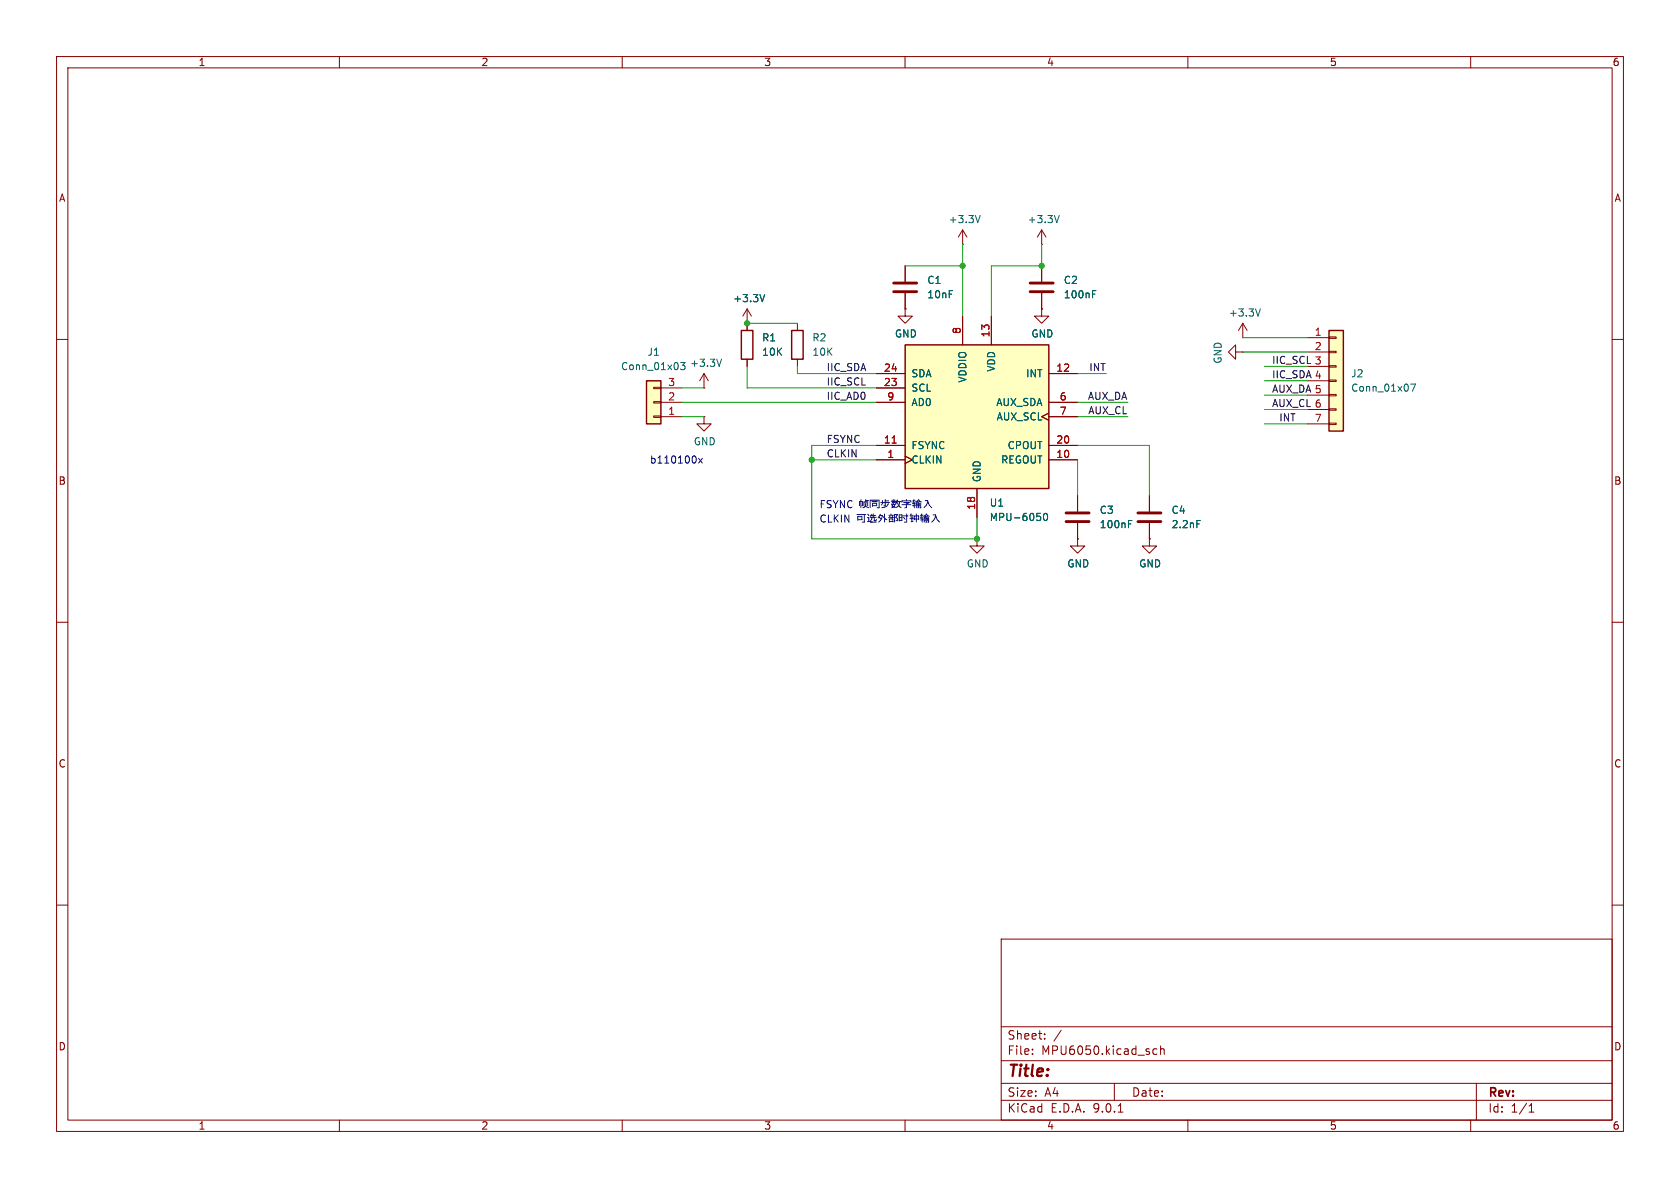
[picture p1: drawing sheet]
<svg xmlns="http://www.w3.org/2000/svg" width="297mm" height="210mm" viewBox="0 0 297 210" stroke-linecap="round" stroke-linejoin="round" font-family="sans-serif">
<g fill="none" stroke="#840000" stroke-width=".18">
<path d="M10 10h277v190h-277zM12 12h273v186h-273zM60 10v2M110 10v2M160 10v2M210 10v2M260 10v2M132.1 57.2h.1M132.1 54.6l-.8 1.3M132.1 54.6l.7 1.3M132.1 54.6v2.6M160 54.6v1.3h1.3l-1.3 1.3-1.3-1.3h1.3"/>
<path d="M160 54.6h.1M160 47v2.8M160 51.8v2.8M170.2 43.2h.1M170.2 40.6l-.8 1.3M170.2 40.6l.7 1.3M170.2 40.6v2.6M219.7 59.7h.1M219.7 57.2l-.8 1.2M219.7 57.2l.8 1.2M219.7 57.2v2.5M10 60h2"/>
<path d="M285 60h2M172.7 95.3v1.2h1.3l-1.3 1.3-1.3-1.3h1.3M172.7 95.3h.1M10 110h2M285 110h2M10 160h2M177 166h108v32h-108zM285 160h2M60 198v2M110 198v2M160 198v2M177 194.5h108"/>
<path d="M177 191.5h108M177 187.5h108M177 181.5h108M182.5 186.3v.1M182.5 185.5v.1M184.7 183.6v.1M184.7 182.8v.1M187.6 182.1l-1.3 2M197 191.5v3M197.7 196.6h.8M203.8 186.1l.3 .3 .4-.1M204.5 185.5l-.4-.1-.3 .3"/>
<path d="M205.2 185.5l.2-.1 .3 .1 .1 .9M205.2 184.9v1.5M210 198v2M260 198v2M261 191.5v6.5M270.3 196.6h.9M270.3 195.5l.4-.4v1.5"/>
</g>
<path d="M173.3 38.1l-.4 1.3M135.2 52.1l-.4 1.2M222.8 54.6l-.4 1.3" fill="none" stroke="#006464" stroke-width=".18"/>
<path d="M158 50h4.1M158 51.6h4.1" fill="none" stroke="#840000" stroke-width=".51"/>
<path d="M234.9 58.4h2.6v17.8h-2.6z" fill="#ffffc2"/>
<path d="M131.1 58.4h2v5.1h-2zM140 58.4h2v5.1h-2zM234.9 58.4h2.6v17.8h-2.6z" fill="none" stroke="#840000" stroke-width=".25"/>
<g fill="none" stroke="#840000" stroke-width=".18">
<path d="M132.1 57.2v1.2M141 57.2v1.2M231.1 59.7h3.8M234.9 59.6h1.3v.2h-1.3zM124.5 73.7v1.2h1.2l-1.2 1.3-1.3-1.3h1.3M124.5 73.7h.1M124.5 68.6h.1M124.5 66l-.8 1.3M124.5 66l.7 1.3M124.5 66v2.6M132.1 63.5v1.3M141 63.5v1.3"/>
<path d="M231.1 62.2h3.8M231.1 64.8h3.8M231.1 67.3h3.8M231.1 69.9h3.8M231.1 72.4h3.8M231.1 74.9h3.8M234.9 62.1h1.3v.3h-1.3zM234.9 64.6h1.3v.3h-1.3zM234.9 67.2h1.3v.2h-1.3zM234.9 69.7h1.3v.3h-1.3zM234.9 72.3h1.3v.2h-1.3zM234.9 74.8h1.3v.3h-1.3z"/>
<path d="M190.5 95.3v1.2h1.3l-1.3 1.3-1.3-1.3h1.3M190.5 95.3h.1M203.2 87.6v2.8M203.2 92.5v2.8"/>
</g>
<path d="M127.6 63.5l-.5 1.3M249.4 67.9h.8l-.5 1.3M211.6 92h.6" fill="none" stroke="#006464" stroke-width=".18"/>
<path d="M201.2 90.7h4M201.2 92.2h4" fill="none" stroke="#840000" stroke-width=".51"/>
<path d="M114.3 67.3h2.5v7.6h-2.5z" fill="#ffffc2"/>
<path d="M114.3 67.3h2.5v7.6h-2.5z" fill="none" stroke="#840000" stroke-width=".25"/>
<g fill="none" stroke="#840000" stroke-width=".18">
<path d="M184.1 54.6v1.3h1.3l-1.3 1.3-1.2-1.3h1.2M184.1 54.6h.1M184.1 43.2h.1M184.1 40.6l-.7 1.3M184.1 40.6l.8 1.3M184.1 40.6v2.6M184.1 47v2.8M184.1 51.8v2.8M115.6 73.5h1.2v.3h-1.2zM115.6 71h1.2v.2h-1.2zM115.6 68.5h1.2v.2h-1.2zM116.8 73.7h3.8"/>
<path d="M116.8 71.1h3.8M116.8 68.6h3.8M190.5 87.6v2.8M190.5 92.5v2.8M203.2 95.3v1.2h1.3l-1.3 1.3-1.3-1.3h1.3M203.2 95.3h.1"/>
</g>
<path d="M187.3 38.1l-.5 1.3M193.2 52h.4M193.2 51.4h.6M120.3 64.1h.8l-.4 .5 .3 .1v.5l-.1 .1-.6-.1M199.5 92.6h.4M199.5 92h.6" fill="none" stroke="#006464" stroke-width=".18"/>
<path d="M182.1 50h4.1M182.1 51.6h4.1M188.5 92.2h4M188.5 90.7h4" fill="none" stroke="#840000" stroke-width=".51"/>
<path d="M160 61h25.4v25.4h-25.4z" fill="#ffffc2"/>
<path d="M160 61h25.4v25.4h-25.4z" fill="none" stroke="#840000" stroke-width=".25"/>
<g fill="none" stroke="#840000" stroke-width=".18">
<path d="M132.1 57.2h.1M132.1 57.2v1.2M160 54.6h.1M160 47v2.8M160 51.8v2.8M170.2 55.9v5.1M175.3 55.9v5.1M184.1 54.6h.1M184.1 47v2.8M184.1 51.8v2.8M132.1 63.5v1.3M154.9 66h5.1"/>
<path d="M154.9 68.6h5.1M154.9 71.1h5.1M154.9 78.7h5.1M185.4 73l-1.3 .7 1.3 .6M185.4 66h5.1M185.4 71.1h5.1M185.4 78.7h5.1M185.4 73.7h5.1M218.4 62.2v-1.2l-1.2 1.2 1.2 1.3v-1.3h1.3M219.7 62.2h.1M154.9 81.3h5.1M160 80.6l1.3 .7-1.3 .6"/>
<path d="M172.7 86.4v5M185.4 81.3h5.1M190.5 95.3h.1M190.5 87.6v2.8M190.5 92.5v2.8M203.2 95.3h.1M203.2 87.6v2.8M203.2 92.5v2.8"/>
</g>
<path d="M157.7 78.3h.7" fill="none" stroke="#a90000" stroke-width=".18"/>
<path d="M135.2 52.1l-.4 1.2M193.2 52h.4M193.2 51.4h.6M183.3 90.7h.6M183.9 91.3l.1 .2-.1 .5M184.6 90.9l.2-.2a.68 .68 0 0 1 .4 .7 .68 .68 0 0 1-.4 .6l-.2-.1-.1-.4zM199.5 92h.6M199.5 92.6h.4M211.6 92h.6" fill="none" stroke="#006464" stroke-width=".18"/>
<g fill="none" stroke="#009600" stroke-width=".18">
<path d="M132.1 57.2h8.9M160 47h10.2M170.2 43.2v12.7M184.1 43.2v3.8h-8.8v8.9M219.7 59.7h11.4M120.6 68.6h3.9M120.6 71.1h34.3M120.6 73.7h3.9M132.1 64.8v3.8h22.8M141 64.8v1.2h13.9M154.9 78.7h-11.4v16.6h29.2v-3.9M190.5 78.7h12.7v8.9"/>
<path d="M190.5 71.1h8.9M190.5 66h5.1M190.5 73.7h8.9M219.7 62.2h11.4M223.5 67.3h7.6M223.5 64.8h7.6M223.5 74.9h7.6M223.5 69.9h7.6M223.5 72.4h7.6M143.5 81.3h11.4M190.5 81.3v6.3"/>
</g>
<g fill="none" stroke="#0000c2" stroke-width=".18">
<path d="M123.5 81l.7 .9M124.2 81l-.7 .9M145.2 89.1h.4M145.8 88.5h-.6v1.3M146.9 88.5h-.4l-.2 .1v.4l.5 .2 .1 .3-.2 .3-.5-.1M147.3 88.5l.4 .7M147.7 89.2v.6M148.1 88.5l-.4 .7M149.3 88.5v1.3l-.7-1.3v1.3M150.6 88.6a.6 .6 0 0 0-.8 .4 .6 .6 0 0 0 .6 .8l.2-.2M151.5 91h1.5M151.7 91.9h.7v-.6h-.7v.7"/>
<path d="M152 89.4v-.7h.5v.7h-.1M152.2 88.3v1.5M152.7 89.5v-.8h.7v.8M152.8 91v1.3h-.4M153 88.5h.5M153 88.3v.4M153 89.1v.4M153.1 88.9l-.1 .5-.4 .4M153.2 89.6l.3 .2M153.3 91.5h.3v.6M153.4 90.9l.2 .2M153.6 92.1l.7 .2"/>
<path d="M153.6 92.1l-.3 .1M153.8 91.4h1.1M153.8 89.8v-1.4h1.6v1.4h-.4M153.9 92.3h1M154 91.1h.8M154.1 90.9l-.2 .4M154.1 91.8l-.2 .2M154.1 88.7h1M154.2 91.4l-.1 .5M154.3 89.4h.7v-.4h-.7v.5M154.4 90.8v.6M154.6 91.4v.7"/>
<path d="M154.9 91.8v.3h-.4M155.4 91.4l.4 .4M155.6 91.1h.4l-.2 .7-.5 .5M155.6 90.9l-.4 .7M155.7 88.8h1.6M156 88.5v.3M156.1 89l-.3 .3M156.1 91.3l.7 .6M156.2 89.4h.3M156.4 90.8v1.5M156.5 88.5h.6M156.5 88.3v1"/>
<path d="M157 89a1.01 1.01 0 0 1-1.1 .8M157.1 91.5h.9M157.2 91.1h.7M157.2 92.2h.6M157.2 92.3v-.5h.6l.1 .5M157.3 91.2v.2M157.5 90.8v.3M157.6 88.7h.8M157.6 89.2h.8M157.7 88.4l.1 .1M157.7 89.5l.5 .2M157.8 91.1l-.1 .3"/>
<path d="M157.9 89l-.2 .5M158 88.7l-.4 .3M158 88.3v.7M158 88.7l.3 .2M158.2 89.2l-.1 .3-.5 .3M158.2 88.4v.1M158.4 92.1h.3l-.1-.5-.2-.2 .3-.4h-.6v1.3M158.6 88.5l-.2 .5M158.7 88.4l-.3 .6M159 91.5h.5M159 92h.5v-1h-.5v1.1M159.1 88.7l-.2 .6-.5 .4"/>
<path d="M159.3 88.7h-.8l.4 .6 .2 .3 .2 .1M159.5 88.8v-.3h1.5v.3M159.5 89.2h1.5M159.6 91.2h.9M159.8 91.4l.2 .4M159.8 88.8h.9l-.5 .3v.7h-.3M159.9 92.3h.3M160.2 88.3v.2M160.3 90.8v1.5M160.8 91.7h.7M161 91.1h.5M161 91.4h.5"/>
<path d="M161.1 90.8l-.2 .4M161.2 91.4v.8M161.3 88.5h.5M161.3 89h.5M161.5 92.1l-.4 .1M161.6 88.3l-.2 .7M161.6 91.8h.8M161.6 91.9v-.7h.8v.7M161.6 88.8v1M161.8 89.3l-.5 .1M162 89.8v-.9h.4v.9h-.2M162 89.4h.4"/>
<path d="M162 89.2h.4M162 90.8v1.5M162.1 88.7h.6M162.4 88.4l.5 .3M162.4 88.3l-.3 .4h-.2M162.6 89v.5M162.7 91.1h.5M162.7 91.6h.5M162.8 88.9v.9h-.2M163 90.8l-.2 .8M163 91.3v1M163.2 91.9h-.5"/>
<path d="M163.4 92.3v-.9h.3v.9h-.1M163.4 91.7h.3M163.4 91.9h.3M163.5 91.3h.6M163.6 88.5h.4l.3 .8 .4 .5M163.8 90.9l.5 .4M163.8 90.8l-.3 .4-.2 .1M164 91.5v.6M164 88.6l-.3 .7-.4 .5M164.2 91.4v.9h-.2M165 91h.4l.3 .9 .4 .4M165.4 91.1l-.3 .8-.4 .4"/>
</g>
<g fill="#009600" stroke="#009600" stroke-width=".18">
<circle cx="170.2" cy="47" r=".46"/>
<circle cx="172.7" cy="95.3" r=".46"/>
<circle cx="143.5" cy="81.3" r=".46"/>
<circle cx="132.1" cy="57.2" r=".46"/>
<circle cx="184.1" cy="47" r=".46"/>
</g>
<text font-size="2.8" fill="#840000" x="178" y="190.9">Title:</text>
<g font-size="2.1" fill="#840000">
<text x="178" y="184">Sheet:</text>
<text x="178" y="186.7">File:</text>
<text x="184.1" y="186.7">MPU6050.kicad_sch</text>
<text x="178" y="196.9">KiCad</text>
<text x="178" y="194.1">Size:</text>
<text x="184.7" y="194.1">A4</text>
<text x="185.7" y="196.9">E.D.A.</text>
<text x="193.3" y="196.9">9.0.1</text>
<text x="200" y="194.1">Date:</text>
<text x="263" y="194.3">Rev:</text>
<text x="263" y="196.9">Id:</text>
<text x="267.1" y="196.9">1/1</text>
</g>
<g font-size="1.8" fill="#840000">
<text x="35" y="11.9">1</text>
<text x="85" y="11.9">2</text>
<text x="135" y="11.9">3</text>
<text x="185" y="11.9">4</text>
<text x="235" y="11.9">5</text>
<text x="285" y="11.9">6</text>
<text x="10.3" y="35.9">A</text>
<text x="285.3" y="35.9">A</text>
<text x="10.3" y="85.9">B</text>
<text x="285.3" y="85.9">B</text>
<text x="10.3" y="135.9">C</text>
<text x="285.3" y="135.9">C</text>
<text x="10.3" y="185.9">D</text>
<text x="285.3" y="185.9">D</text>
<text x="35" y="199.9">1</text>
<text x="85" y="199.9">2</text>
<text x="135" y="199.9">3</text>
<text x="185" y="199.9">4</text>
<text x="235" y="199.9">5</text>
<text x="285" y="199.9">6</text>
</g>
<g font-size="1.8" fill="#006464">
<text x="167.6" y="39.6">+3.3V</text>
<text x="181.6" y="39.6">+3.3V</text>
<text x="129.5" y="53.6">+3.3V</text>
<text x="163.8" y="50.4">C1</text>
<text x="163.8" y="52.9">10nF</text>
<text x="188" y="50.4">C2</text>
<text x="188" y="52.9">100nF</text>
<text x="158.1" y="59.9">GND</text>
<text x="182.2" y="59.9">GND</text>
<text x="217.1" y="56.2">+3.3V</text>
<text x="109.7" y="65.6">Conn_01x03</text>
<text x="114.4" y="63.1">J1</text>
<text x="121.9" y="65">+3.3V</text>
<text x="134.6" y="60.6">R1</text>
<text x="134.6" y="63.1">10K</text>
<text x="143.5" y="60.6">R2</text>
<text x="143.5" y="63.1">10K</text>
<text x="176.1" y="65.8" transform="rotate(-90 176.1 65.8)">VDD</text>
<text x="216.2" y="64.4" transform="rotate(-90 216.2 64.4)">GND</text>
<text x="161" y="66.9">SDA</text>
<text x="161" y="69.4">SCL</text>
<text x="161" y="72">AD0</text>
<text x="171" y="67.7" transform="rotate(-90 171 67.7)">VDDIO</text>
<text x="176" y="72">AUX_SDA</text>
<text x="181.3" y="66.9">INT</text>
<text x="238.8" y="66.9">J2</text>
<text x="238.8" y="69.4">Conn_01x07</text>
<text x="176.1" y="74.5">AUX_SCL</text>
<text x="122.6" y="78.9">GND</text>
<text x="161" y="79.6">FSYNC</text>
<text x="161" y="82.1">CLKIN</text>
<text x="176.9" y="82.1">REGOUT</text>
<text x="178" y="79.6">CPOUT</text>
<text x="173.6" y="85.3" transform="rotate(-90 173.6 85.3)">GND</text>
<text x="174.9" y="89.8">U1</text>
<text x="174.9" y="92.3">MPU-6050</text>
<text x="194.3" y="91">C3</text>
<text x="194.3" y="93.6">100nF</text>
<text x="207" y="91">C4</text>
<text x="207" y="93.6">2.2nF</text>
<text x="170.8" y="100.5">GND</text>
<text x="188.6" y="100.5">GND</text>
<text x="201.3" y="100.5">GND</text>
</g>
<g font-size="1.8" fill="#a90000">
<text x="169.9" y="59.1" transform="rotate(-90 169.9 59.1)">8</text>
<text x="175" y="59.7" transform="rotate(-90 175 59.7)">13</text>
<text x="232.3" y="59.4">1</text>
<text x="156.2" y="65.8">24</text>
<text x="186.6" y="65.8">12</text>
<text x="232.3" y="62">2</text>
<text x="118" y="70.9">2</text>
<text x="118" y="68.3">3</text>
<text x="156.2" y="68.3">23</text>
<text x="156.8" y="70.9">9</text>
<text x="187.3" y="70.9">6</text>
<text x="118" y="73.4">1</text>
<text x="187.3" y="73.4">7</text>
<text x="232.3" y="74.7">7</text>
<text x="156.2" y="78.5">11</text>
<text x="156.8" y="81">1</text>
<text x="186.6" y="78.5">20</text>
<text x="186.6" y="81">10</text>
<text x="172.5" y="90.2" transform="rotate(-90 172.5 90.2)">18</text>
</g>
<g font-size="1.8" fill="#0f0f0f">
<text x="146" y="65.7">IIC_SDA</text>
<text x="192.5" y="65.7">INT</text>
<text x="224.8" y="64.4">IIC_SCL 3</text>
<text x="146" y="68.2">IIC_SCL</text>
<text x="146" y="70.8">IIC_AD0</text>
<text x="192.2" y="70.8">AUX_DA</text>
<text x="224.8" y="69.5">AUX_DA 5</text>
<text x="224.8" y="67">IIC_SDA 4</text>
<text x="192.3" y="73.3">AUX_CL</text>
<text x="224.8" y="72">AUX_CL 6</text>
<text x="226.1" y="74.6">INT</text>
<text x="146" y="78.4">FSYNC</text>
<text x="146" y="80.9">CLKIN</text>
</g>
<g font-size="1.8" fill="#0000c2">
<text x="114.8" y="82.1">b110100x</text>
<text x="144.8" y="92.5">CLKIN</text>
</g>
</svg>
